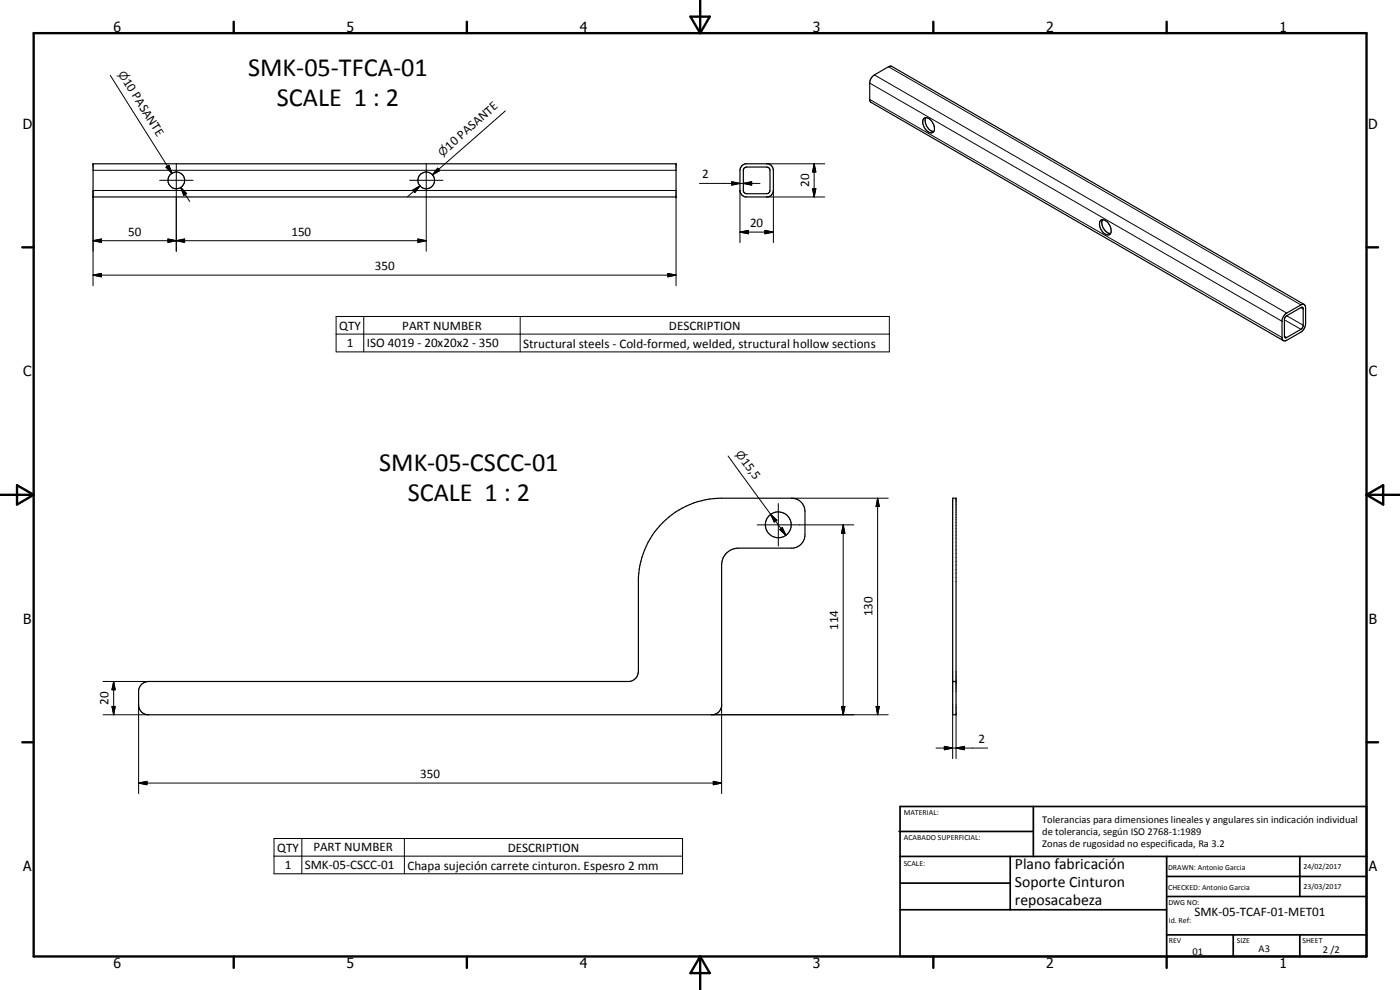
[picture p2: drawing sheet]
<svg xmlns="http://www.w3.org/2000/svg" width="420mm" height="297mm" viewBox="0 0 420 297" stroke-linecap="round" stroke-linejoin="round" font-family="sans-serif">
<g fill="none" stroke="#000" stroke-width=".35">
<path d="M277.2 35.6a1.98 1.98 0 0 1 2.8 1.4 2.12 2.12 0 0 1-.1 2.8 2.93 2.93 0 0 1-2.9-3.7zM277.8 35.3a3.3 3.3 0 0 0 2.4 4.2M27.9 49.1h175v10h-175zM222.8 49.6l.9-.5h6.8l.9 .5 .6 .8 .1 .7v6a2.09 2.09 0 0 1-1.6 2h-6.8a2.09 2.09 0 0 1-1.6-2v-6l.1-.7zM223.3 50.5l.8-.4h6l.6 .2 .4 .8v6l-.2 .6-.8 .4h-6l-.6-.2-.4-.6v-6.4zM330.2 66.3a1.92 1.92 0 0 1 2.8 1.3 1.94 1.94 0 0 1-.3 2.9 3.2 3.2 0 0 1-2.5-4.2zM330.9 65.9a3.3 3.3 0 0 0 2.4 4.2M385.7 94.3l4.9-2.9 .7-.1 .4 .5 .1 .5v4.9a3.3 3.3 0 0 1-1.4 2.5l-4.5 2.5h-.6l-.4-.2-.1-.4v-5.5zM385.9 95l4.7-2.8 .5 .2v5.4l-.2 .6-5 3-.4-.4v-5.2zM391.4 91.4l-123.7-71.5-1.1 .1-4.2 2.5-1.1 1.2-.3 .9v5.5l.3 .5 123.8 71.6M285.9 149.5h1v65h-1zM42.4 205.4l1.1-.7 1.1-.2h144.4a3.1 3.1 0 0 0 2.6-3v-28.3a25.1 25.1 0 0 1 25-23.7h21a4 4 0 0 1 4 4v6.9a4.1 4.1 0 0 1-3.5 4.1h-16.5a5 5 0 0 0-5 5v42.4a2.93 2.93 0 0 1-3 2.6h-169a2.93 2.93 0 0 1-3-2.6v-4.8z"/>
<path d="M285.9 204.5h1"/>
<circle cx="52.9" cy="54.1" r="2.5"/>
<circle cx="127.9" cy="54.1" r="2.5"/>
<circle cx="233.6" cy="157.5" r="3.9"/>
</g>
<g fill="none" stroke="#000" stroke-width=".3">
<path d="M33.1 22.6l18.5 29.4M151.7 33.3l-21.9 19.2M261 29.8l123.8 71.5M261 24.9l123.8 71.5M262.4 22.5l123.8 71.4M266.6 20l123.8 71.5M27.9 51.1h175M47.9 54.1h10M49.8 50.2l.9-.6 .9 2.4zM50.2 49.9l1.4 2.1M52.9 49.1v26.3M54.3 56.3l1.7 1.8-.9 .5z"/>
<path d="M54.3 56.3l2.6 4.2M122.9 54.1h10M123.9 57.1l2.2-1.3-1.6 2zM126.1 55.8l-3.8 3.3M127.9 49.1v26.3M131.3 50.5l.7 .7-2.2 1.3zM131.6 50.8l-1.8 1.7M202.9 57.1h-175v28.6M202.9 59.1v26.6M209.9 55h18.2M219.6 54.5l2.5 .5-2.5 .5zM222.1 57.1v15.7"/>
<path d="M223.1 55l2.5-.5v1zM230.1 49.1h17.4M230.1 59.1h17.4M232.1 57.1v15.7M243.9 56.6h.9l-.5 2.5zM244.3 49.1l.5 2.5h-.9zM244.3 49.1v10M27.9 72.2l2.5-.5v1zM27.9 72.2h100M50.4 71.7l2.5 .5-2.5 .5zM50.4 71.7l5 1v-1l-5 1zM52.9 72.2l2.5-.5v1z"/>
<path d="M125.4 71.7l2.5 .5-2.5 .5zM222.1 69.6l2.5-.5v1zM222.1 69.6h10M229.6 69.1l2.5 .5-2.5 .5zM27.9 82.5l2.5-.5v1.1zM27.9 82.5h175M100.9 95h166v10.6h-166zM109.2 95v10.6M156.1 95v10.6M200.4 82l2.5 .5-2.5 .6zM385.5 96l4.9 2.8M386.2 94.7l4.9 2.9"/>
<path d="M390.4 92.3l.7 .4M100.9 100.2h166M385.5 100.9l.7 .4M218.5 136.8l17.4 23.8M227.2 157.5h29M231.3 154.3l1.9 1.8-.8 .5zM233.6 151.1v12.7M234 158.9l.8-.6 1.1 2.3zM237.6 149.5h29M253.1 157.5l.5 2.5h-1.1zM253.1 157.5v57M263.4 149.5l.5 2.5h-1z"/>
<path d="M263.4 149.5v65M30.9 214.5h13.7M30.9 204.5h13.7M33.6 212h1l-.5 2.5zM34.1 204.5l.5 2.5h-1zM34.1 204.5v10M41.6 211.5v26.6M213.6 214.5h53M216.6 211.5v26.6M252.5 212h1.1l-.5 2.5zM262.9 212h1l-.5 2.5zM285.9 214.5v13.1"/>
<path d="M286.9 214.5v13.1M41.6 234.9l2.5-.5v1.1zM41.6 234.9h175M214.1 234.4l2.5 .5-2.5 .6zM280.9 224.5h15.5M283.4 223.9l2.5 .6-2.5 .5zM286.9 224.5l2.5-.6v1.1zM82.2 251.6h122.6v10.6h-122.6zM82.2 256.9h122.6M90.6 251.6v10.6M121.4 251.6v10.6"/>
</g>
<g fill="#000">
<circle cx="27.9" cy="49.1" r=".18"/>
<circle cx="27.9" cy="59.1" r=".18"/>
<circle cx="202.9" cy="59.1" r=".18"/>
<circle cx="202.9" cy="49.1" r=".18"/>
<circle cx="285.9" cy="204.5" r=".18"/>
<circle cx="286.9" cy="204.5" r=".18"/>
</g>
<g fill="none" stroke="#000" stroke-width=".71">
<path d="M10.1 9.9h400v277.1h-400zM70.1 6.5v3.4M140.1 6.5v3.4M207.2 5h5.8l-2.9 4.9zM210.1 0v9.9M280.1 6.5v3.4M350.1 6.5v3.4M6.7 74.2h3.4M410.1 74.2h3.5M.1 148.5h10M5.1 145.6l5 2.9-5 2.9zM410.1 148.5h10"/>
<path d="M410.1 148.5l5-2.9v5.8zM6.7 222.7h3.4M410.1 222.7h3.5M70.1 287v3.4M140.1 287v3.4M210.1 287v10M210.1 287l2.9 5h-5.8zM280.1 287v3.4M350.1 287v3.4"/>
</g>
<g fill="none" stroke="#000" stroke-width=".51">
<path d="M269.8 249.5h40.3M270.1 242h140v45h-140zM270.1 257h140M303.2 257v16M310.1 242v15M350.1 257v30M390.1 257v12M270.1 265h33.1M270.1 273h80M350.1 269h60M350.1 263h60M350.1 280.5h60"/>
<path d="M370.1 280.5v6.5M390.1 280.5v6.5"/>
</g>
<g fill="#000">
<path d="M49.8 50.2l.9-.6 .9 2.4zM54.3 56.3l1.7 1.8-.9 .5zM123.9 57.1l2.2-1.3-1.6 2zM131.3 50.5l.7 .7-2.2 1.3zM219.6 54.5l2.5 .5-2.5 .5zM223.1 55l2.5-.5v1zM243.9 56.6h.9l-.5 2.5zM244.3 49.1l.5 2.5h-.9zM27.9 72.2l2.5-.5v1zM50.4 71.7l2.5 .5-2.5 .5zM52.9 72.2l2.5-.5v1zM125.4 71.7l2.5 .5-2.5 .5z"/>
<path d="M222.1 69.6l2.5-.5v1zM229.6 69.1l2.5 .5-2.5 .5zM27.9 82.5l2.5-.5v1.1zM200.4 82l2.5 .5-2.5 .6zM231.3 154.3l1.9 1.8-.8 .5zM234 158.9l.8-.6 1.1 2.3zM253.1 157.5l.5 2.5h-1.1zM263.4 149.5l.5 2.5h-1zM33.6 212h1l-.5 2.5zM34.1 204.5l.5 2.5h-1zM252.5 212h1.1l-.5 2.5zM262.9 212h1l-.5 2.5z"/>
<path d="M41.6 234.9l2.5-.5v1.1zM214.1 234.4l2.5 .5-2.5 .6zM283.4 223.9l2.5 .6-2.5 .5zM286.9 224.5l2.5-.6v1.1z"/>
</g>
<g font-size="7.9">
<text x="74.5" y="22.8">SMK-05-TFCA-01</text>
<text x="83" y="31.8">SCALE 1 : 2</text>
<text x="113.8" y="141.3">SMK-05-CSCC-01</text>
<text x="122.4" y="150.2">SCALE 1 : 2</text>
</g>
<g font-size="4.7">
<text x="304.6" y="260.8">Plano fabricación</text>
<text x="304.6" y="266.2">Soporte Cinturon</text>
<text x="304.6" y="271.6">reposacabeza</text>
</g>
<g font-size="4.2">
<text x="34" y="9.6">6</text>
<text x="104" y="9.6">5</text>
<text x="174" y="9.6">4</text>
<text x="244" y="9.6">3</text>
<text x="314" y="9.6">2</text>
<text x="384" y="9.6">1</text>
<text x="6.8" y="38.7">D</text>
<text x="410.6" y="38.7">D</text>
<text x="7" y="112.9">C</text>
<text x="410.8" y="112.9">C</text>
<text x="7" y="187.1">B</text>
<text x="410.8" y="187.1">B</text>
<text x="7" y="261.4">A</text>
<text x="410.8" y="261.4">A</text>
<text x="34" y="290.4">6</text>
<text x="104" y="290.4">5</text>
<text x="174" y="290.4">4</text>
<text x="244" y="290.4">3</text>
<text x="314" y="290.4">2</text>
<text x="384" y="290.4">1</text>
</g>
<g font-size="3.9">
<text x="36.8" y="24.5" transform="rotate(58 36.8 24.5)">10 PASANTE</text>
<text x="134.9" y="45.2" transform="rotate(-41 134.9 45.2)">10 PASANTE</text>
<text x="210.7" y="53.6">2</text>
<text x="242.8" y="56.1" transform="rotate(-90 242.8 56.1)">20</text>
<text x="38.5" y="70.7">50</text>
<text x="87.4" y="70.7">150</text>
<text x="225.1" y="68.1">20</text>
<text x="112.5" y="81">350</text>
<text x="101.8" y="98.9">QTY</text>
<text x="120.7" y="98.9">PART NUMBER</text>
<text x="200.8" y="98.9">DESCRIPTION</text>
<text x="104.1" y="104.2">1</text>
<text x="110.1" y="104.2">ISO 4019 - 20x20x2 - 350</text>
<text x="157" y="104.3">Structural steels - Cold-formed, welded, structural hollow sections</text>
<text x="222.3" y="138.5" transform="rotate(54 222.3 138.5)">15,5</text>
<text x="261.9" y="185" transform="rotate(-90 261.9 185)">130</text>
<text x="251.5" y="189" transform="rotate(-90 251.5 189)">114</text>
<text x="32.6" y="211.5" transform="rotate(-90 32.6 211.5)">20</text>
<text x="293.7" y="223">2</text>
<text x="126.1" y="233.4">350</text>
<text x="83.2" y="255.5">QTY</text>
<text x="94.1" y="255.5">PART NUMBER</text>
<text x="152.4" y="255.5">DESCRIPTION</text>
<text x="85.5" y="260.8">1</text>
<text x="91.5" y="260.8">SMK-05-CSCC-01</text>
<text x="122.3" y="260.9">Chapa sujeción carrete cinturon. Espesro 2 mm</text>
<text x="358.5" y="275">SMK-05-TCAF-01-MET01</text>
</g>
<g font-size="3.3">
<text x="35.3" y="22.1" transform="rotate(58 35.3 22.1)">⌀</text>
<text x="132.8" y="47" transform="rotate(-41 132.8 47)">⌀</text>
<text x="220.7" y="136.2" transform="rotate(54 220.7 136.2)">⌀</text>
</g>
<g font-size="3.1">
<text x="312.7" y="246.8">Tolerancias para dimensiones lineales y angulares sin indicación individual</text>
<text x="312.7" y="250.4">de tolerancia, según ISO 2768-1:1989</text>
<text x="312.7" y="254">Zonas de rugosidad no especificada, Ra 3.2</text>
<text x="357.9" y="286.4">01</text>
<text x="377.7" y="285.6">A3</text>
<text x="397" y="285.9">2 /2</text>
</g>
<g font-size="2.4">
<text x="271.2" y="244.4">MATERIAL:</text>
<text x="271.3" y="252">ACABADO SUPERFICIAL:</text>
<text x="271.2" y="259.7">SCALE:</text>
<text x="350.6" y="260.9">DRAWN: Antonio Garcia</text>
<text x="391.2" y="260.6">24/02/2017</text>
<text x="350.6" y="267">CHECKED: Antonio Garcia</text>
<text x="391.2" y="266.7">23/03/2017</text>
<text x="350.6" y="271.4">DWG NO:</text>
<text x="350.8" y="276.9">Id. Ref:</text>
<text x="350.8" y="282.8">REV</text>
<text x="371.2" y="282.9">SIZE</text>
<text x="390.9" y="282.9">SHEET</text>
</g>
</svg>
